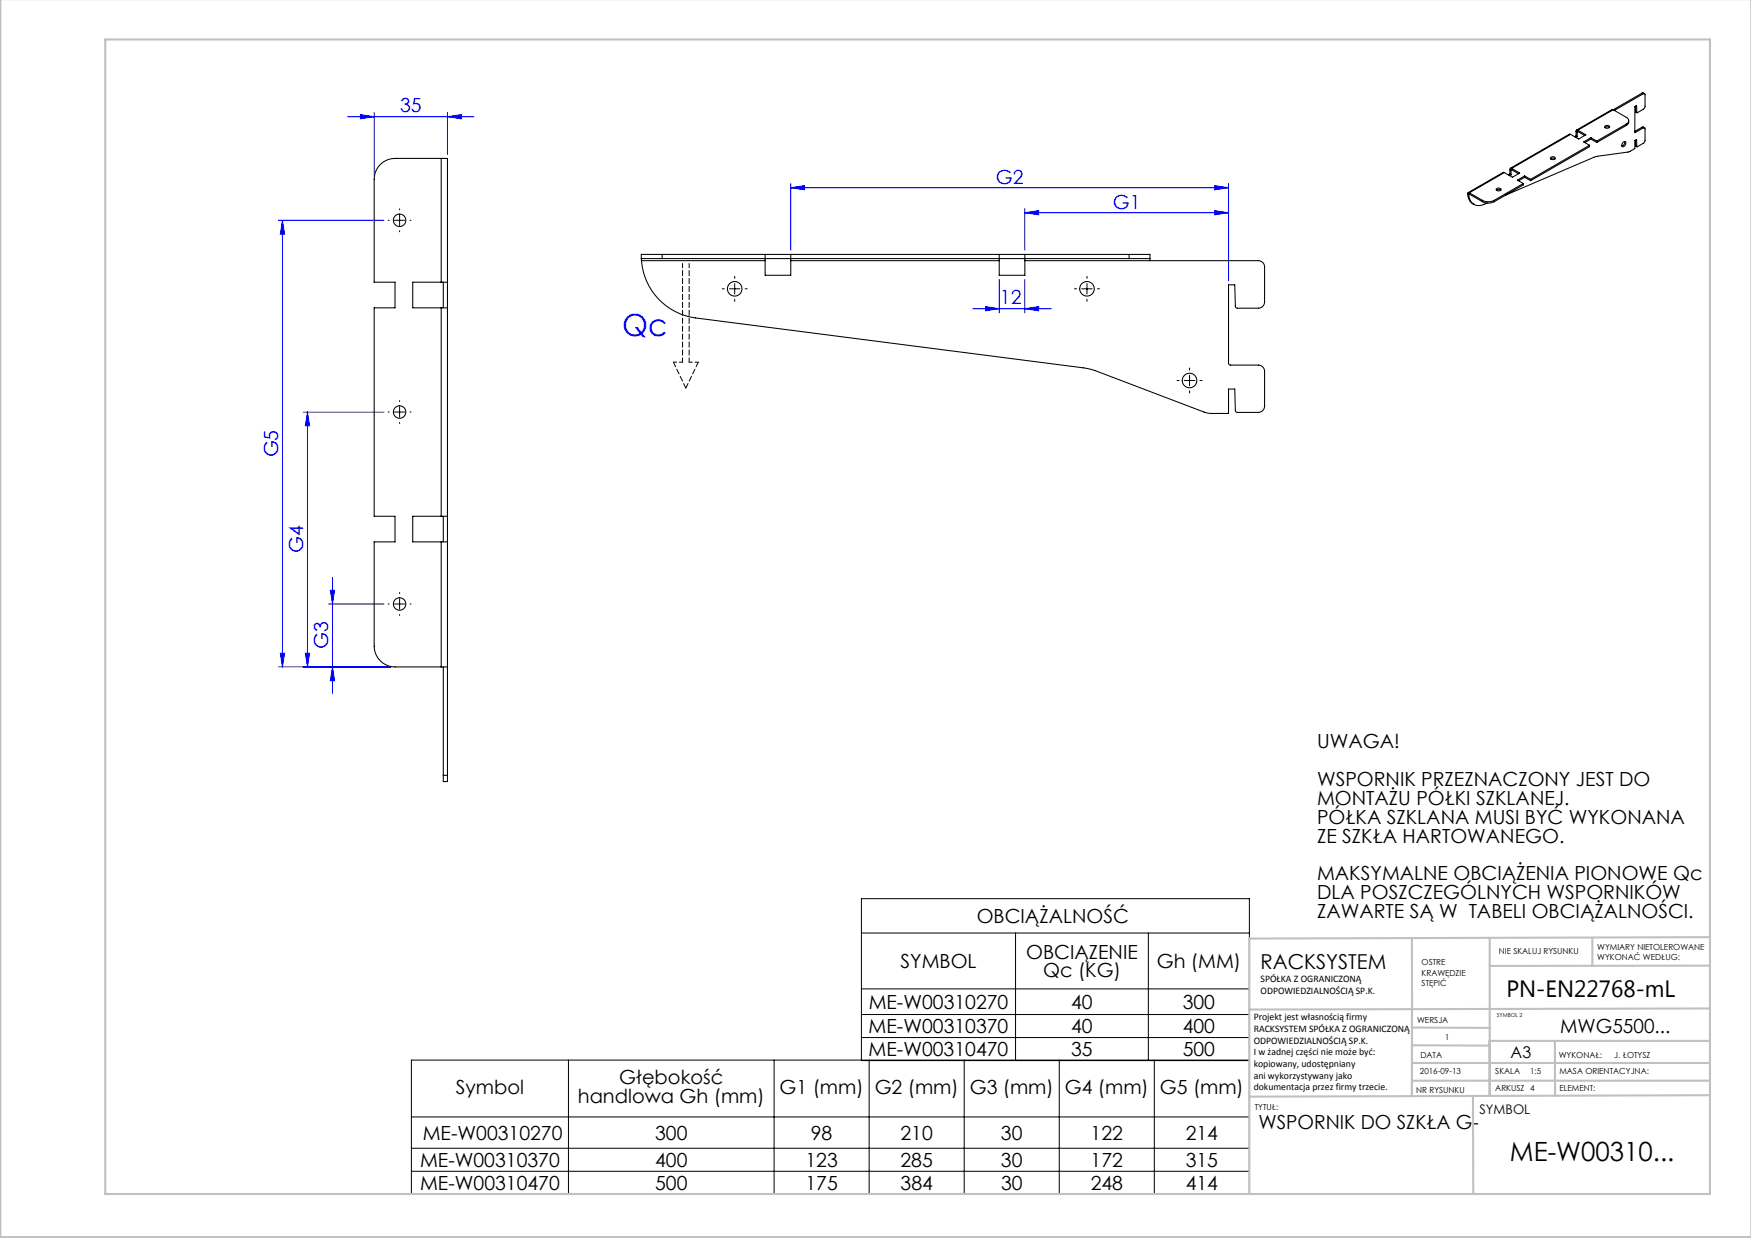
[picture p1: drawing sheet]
<svg xmlns="http://www.w3.org/2000/svg" width="420mm" height="297mm" viewBox="0 0 420 297" stroke-linecap="round" stroke-linejoin="round" font-family="sans-serif">
<g fill="none" stroke="#00f" stroke-width=".24">
<path d="M83.4 28h30.3M86.4 27.5l3.3 .5-3.3 .5zM89.7 27v15M107.3 28l3.3-.5v1zM107.3 27v10M66.7 52.9h25.4M67.7 52.9v107.1M67.7 52.9l.6 3.3h-1.1zM189.7 45l3.3-.5v1zM189.7 44v16M189.7 45h105M245.8 51l3.3-.5v1z"/>
<path d="M245.8 50v10M245.8 51h48.9M291.4 50.5l3.3 .5-3.3 .5zM291.4 44.5l3.3 .5-3.3 .5zM294.7 44v23.3M233.3 74.1h18.9M236.4 73.6l3.3 .5-3.3 .5zM239.7 67v8.1M245.8 74.1l3.3-.5v1zM245.8 67v8.1M72.7 98.9h19.4M73.7 98.9v61.1"/>
<path d="M73.7 98.9l.6 3.3h-1.1zM79.7 138.6v27.8M67.2 156.7h1.1l-.6 3.3zM73.2 156.7h1.1l-.6 3.3zM78.7 144.9h13.4M79.2 141.6h1.1l-.6 3.3zM66.7 160h27M79.7 160l.6 3.3h-1.1z"/>
</g>
<g fill="none" stroke="#000" stroke-width=".24">
<path d="M94.6 52.9h2.5M95.8 51.6v2.5M175 69.3h2.5M176.2 68v2.5M259.5 69.3h2.5M260.7 68v2.5M94.6 98.9h2.5M95.8 97.6v2.5M284.1 91.3h2.5M285.3 90v2.5M94.6 144.9h2.5M95.8 143.7v2.5"/>
<path d="M206.6 223.8h93.1M206.6 237.2h93.1M243.6 223.8v30.6M275.4 223.8v30.6M136.4 254.3v32.2M185.7 254.3v32.2M206.6 243.4h93.1M206.6 248.9h93.1M208.5 254.3v32.2M231.3 254.3v32.2M254.1 254.3v32.2M276.9 254.3v32.2"/>
<path d="M299.7 254.3h-201v32.2h201v-70.9h-93.1v38.8h93.1M98.7 268h201M98.7 275.5h201M98.7 281h201"/>
</g>
<g fill="none" stroke="#000" stroke-width=".24" stroke-dasharray="15.2 1.3 1.3 1.3">
<path d="M93.3 52.9h-.2M95.8 50.4v-.3M95.8 55.4v.2M98.3 52.9h.3M173.7 69.3h-.5M176.2 66.8v-.5M176.2 71.8v.5M178.7 69.3h.5M258.2 69.3h-.5M260.7 66.8v-.5M260.7 71.8v.5M263.2 69.3h.5"/>
<path d="M93.3 98.9h-.2M95.8 96.4v-.3M98.3 98.9h.3M282.8 91.3h-.5M285.3 88.8v-.5M285.3 93.8v.5M287.8 91.3h.5M95.8 101.4v.2M93.3 144.9h-.2M95.8 142.4v-.2M95.8 147.4v.3M98.3 144.9h.3"/>
</g>
<path d="M163.7 86.9v-23.7M165.3 86.9v-23.7" fill="none" stroke="#000" stroke-width=".24" stroke-dasharray="1.3 .6" stroke-dashoffset=".2"/>
<path d="M163.7 86.9h-2.2M167.5 86.9h-2.2" fill="none" stroke="#000" stroke-width=".24" stroke-dasharray="1.3 .6" stroke-dashoffset=".5"/>
<path d="M161.5 86.9l3 6.2M164.5 93.1l3-6.2" fill="none" stroke="#000" stroke-width=".24" stroke-dasharray="1.3 .6"/>
<g fill="none" stroke="#c0c0c0" stroke-width=".5">
<path d="M.1 -.1v296.9h419.9M25.2 9.5h385v276.9h-385zM338.7 225.2v37.8M357.3 225v37.9v-13.2M382 225.4v6.3M410.1 224.8l-110.4 .4v61.2M410.1 231.7h-52.8M338.7 259.3h71.5M338.7 255h71.5M338.7 250.8l18.6 .1M338.7 246.5l18.6 .1M357.3 249.7h52.9"/>
<path d="M373 249.7v13.2M410.1 241.9l-110.4 .3M353.3 262.9l.1 23.5M410.2 262.7l-110.5 .4"/>
</g>
<g fill="#00f">
<path d="M291.4 50.5l3.3 .5-3.3 .5zM245.8 51l3.3-.5v1zM291.4 44.5l3.3 .5-3.3 .5zM189.7 45l3.3-.5v1z"/>
<path d="M236.4 73.6l3.3 .5-3.3 .5zM245.8 74.1l3.3-.5v1z"/>
<path d="M79.7 160l.6 3.3h-1.1zM79.2 141.6h1.1l-.6 3.3zM73.2 156.7h1.1l-.6 3.3zM73.7 98.9l.6 3.3h-1.1zM67.2 156.7h1.1l-.6 3.3zM67.7 52.9l.6 3.3h-1.1z"/>
<path d="M86.4 27.5l3.3 .5-3.3 .5zM107.3 28l3.3-.5v1z"/>
</g>
<g fill="none" stroke="#000" stroke-width=".25">
<path d="M105.8 38h1.5v148M105.8 38h-11.1a5 5 0 0 0-5 5v24.7h5v6.2h-5v50h5v6.1h-5v25a5 5 0 0 0 5 5h11.1M105.8 38v29.7M371.9 38.1l.6-.2 .5 .2M372 37.8a.6 .6 0 0 1 .6-.2 .6 .6 0 0 1 .4 .5 .56 .56 0 0 1-.6 .2 .56 .56 0 0 1-.4-.5zM376.7 32.2h-.3l-14.1 8.2M376.7 32.2l-14.1 8.2M378 32.6l.3 .2M378 32.6l-.3 .2M378 31.5l.3 .1M378 31.5v1.1M378.3 32.8l-.3 .2"/>
<path d="M378.3 31.6v1.2M378.5 31.2h-.3l-.2 .3M378.5 31.6h-.2M378.5 31.2l1.9 1.1-1.7 1-2-1.1M378.5 31.6l1.6 .9M378.5 31.2v.4M381.3 34.9l-14.2 8.1M381.3 34.9v.3l-14.2 8.2M381.6 33l-1.7 1 1.4 .9M381.6 33l1.4 .9M381.6 33v.4M381.6 33.4l-1.5 .8"/>
<path d="M381.6 33.4l1.4 .8M383 33.9v.3M385 30.6l.6-.2 .4 .2M385 30.2a.6 .6 0 0 1 .6-.1 .6 .6 0 0 1 .4 .5 .56 .56 0 0 1-.6 .2 .56 .56 0 0 1-.4-.6zM389.3 34.1a.4 .4 0 0 1 .7 0 .4 .4 0 0 1-.1 .6 .5 .5 0 0 1-.3 .4 .5 .5 0 0 1-.6-.1zM389.7 33.9a.97 .97 0 0 1-.7 1.2M390.1 29.8a.86 .86 0 0 0 .6-.8 .86 .86 0 0 0-.6-.9l-3.4-1.8-8.5 4.9M390.1 29.8l-7.1 4.1M390.1 30.1l-7.1 4.1M390.1 29.8v.3M390.7 29l-.1 .6-.5 .5M392.1 31.7l.2 .1"/>
<path d="M392.3 25.5v1.3M392.3 33.6v1.4M392.3 26.8l.3 .2M392.3 35l.3 .2M392.3 35l.3 .1M392.6 35.1v-1.6l-.5 .2v1.9l-1.3 .8-8.3 1.3-21.4 9.1M392.6 27v-1.7l-.5 .3v6.1M393.9 22.3l.6 .2M393.9 30.5l.6 .1M393.9 22.3l-15.4 8.9M393.9 22.3l.3 .2M393.9 30.5l.3 .2"/>
<path d="M393.9 30.5l-1.8 1M394.2 22.5l.2-.1 .2 .2v3.1l-.4 .5-1.5 .8h-.1M394.2 30.7l.3-.1 .1 .2v3.1l-.4 .5-1.5 .8-.1-.1M394.2 22.5l-7 4M394.2 30.7l-1.9 1.1M352 46.5a2.74 2.74 0 0 0 1.5 2.5M352 46.5l.3 .2M352.3 46.2l.1 .1M352.3 46.2l-.3 .3M352.3 46.2l.1 .4M352.3 46.7a2.45 2.45 0 0 0 3.7 2.3l.7-.3M352.4 46.6h.1"/>
<path d="M352.4 46.6l-.1 .1M352.4 46.3l3.2 1.8M352.4 46.3v.3M352.4 46.6l3.2 1.8M355.6 48.1a3.1 3.1 0 0 0 2.8 0M355.6 48.4a3.1 3.1 0 0 0 2.8 0M355.6 48.1v.3M358.4 48.1v.3M358.9 45.6l.6-.2 .5 .2M359 45.3a.6 .6 0 0 1 .6-.2 .6 .6 0 0 1 .4 .5 .56 .56 0 0 1-.7 .3 .56 .56 0 0 1-.3-.6zM360.8 41.4h-.3l-8.4 4.8M360.8 41.4l-8.4 4.9"/>
<path d="M362.2 41.8l.2 .1M362.2 41.8l-.4 .2M362.2 40.6l.2 .2M362.2 40.6v1.2M362.4 41.9l-.3 .2M362.4 40.8v1.1M362.6 40.4h-.3l-.1 .2M362.6 40.7l-.2 .1M362.6 40.4l1.9 1.1-1.7 1-2-1.1M362.6 40.7l1.6 1M362.6 40.4v.3M365.4 44l-7 4.1"/>
<path d="M365.4 44v.4l-7 4M365.7 42.2l-1.7 1 1.4 .8M365.7 42.2l1.4 .8M365.7 42.2v.3M365.7 42.5l-1.4 .9M365.7 42.5l1.4 .9M367.1 43v.4M105.8 67.7h1.5M105.8 73.9h1.5M105.8 73.9v50M105.8 67.7h-6.8v6.2h6.8M106.3 67.7v6.2"/>
<path d="M153.8 62h5M153.8 62.1l.1 .4M153.8 62.1h.1M153.9 62.5a15 15 0 0 0 12.9 13.8l93.8 12.1 2.1 .5 26.1 10 1.1 .2 4.8 .1v-5.9h1.5l.1 5.2 .2 .3 .3 .1h5a1.5 1.5 0 0 0 1.5-1.5v-8.3a1.5 1.5 0 0 0-1.5-1.5h-6.6l-.5-.3v-19h1.5l.1 5.2 .2 .4h5.3a1.5 1.5 0 0 0 1.5-1.5v-8.4a1.5 1.5 0 0 0-1.5-1.5h-56M153.9 62.5h29.6M158.8 61h-5v1M158.8 62h112M158.8 61h112M158.8 61v1M183.5 61v1.5M183.5 62.5v3.5h6.2v-3.5M189.7 61v1.5"/>
<path d="M189.7 62.5h50M239.7 61v1.5M239.7 62.5v3.5h6.1v-3.5M245.8 61v1.5M270.8 62h5M270.8 61h5v1M270.8 61v1M275.8 62v.5M105.8 123.9h1.5M105.8 130h1.5M105.8 130v30M105.8 123.9h-6.8v6.1h6.8"/>
<path d="M106.3 123.9v6.1M105.8 160h1.5M106.3 160v26M106.3 186v1.5h1v-1.5M106.3 186h1"/>
<circle cx="95.8" cy="52.9" r="1.5"/>
<circle cx="176.2" cy="69.3" r="1.75"/>
<circle cx="260.7" cy="69.3" r="1.75"/>
<circle cx="95.8" cy="98.9" r="1.5"/>
<circle cx="285.3" cy="91.3" r="1.75"/>
<circle cx="95.8" cy="144.9" r="1.5"/>
</g>
<text font-size="7.3" fill="#00f" x="149.3" y="80.5">Qc</text>
<text font-size="6.3" x="362.2" y="278.5">ME-W00310...</text>
<text font-size="5.6" x="361.3" y="239.1">PN-EN22768-mL</text>
<text font-size="4.9" x="302.4" y="232.4">RACKSYSTEM</text>
<g font-size="4.7" fill="#00f">
<text x="96" y="27">35</text>
<text x="238.8" y="44">G2</text>
<text x="266.9" y="50">G1</text>
<text x="239.8" y="73">12</text>
<text x="66.7" y="109.8" transform="rotate(-90 66.7 109.8)">G5</text>
<text x="72.7" y="132.8" transform="rotate(-90 72.7 132.8)">G4</text>
<text x="78.7" y="155.8" transform="rotate(-90 78.7 155.8)">G3</text>
</g>
<g font-size="4.7">
<text x="315.9" y="179.5">UWAGA!</text>
<text x="315.9" y="188.6">WSPORNIK PRZEZNACZONY JEST DO</text>
<text x="315.9" y="193.1">MONTAŻU PÓŁKI SZKLANEJ.</text>
<text x="315.9" y="197.6">PÓŁKA SZKLANA MUSI BYĆ WYKONANA</text>
<text x="315.9" y="202.2">ZE SZKŁA HARTOWANEGO.</text>
<text x="315.9" y="211.2">MAKSYMALNE OBCIĄŻENIA PIONOWE Qc</text>
<text x="315.9" y="215.8">DLA POSZCZEGÓLNYCH WSPORNIKÓW</text>
<text x="234.3" y="221.4">OBCIĄŻALNOŚĆ</text>
<text x="315.9" y="220.3">ZAWARTE SĄ W TABELI OBCIĄŻALNOŚCI.</text>
<text x="216" y="232.2">SYMBOL</text>
<text x="246.1" y="230">OBCIĄZENIE</text>
<text x="277.5" y="232.2">Gh (MM)</text>
<text x="250.2" y="234.5">Qc (KG)</text>
<text x="208.4" y="242">ME-W00310270</text>
<text x="256.9" y="242">40</text>
<text x="283.7" y="242">300</text>
<text x="208.4" y="247.8">ME-W00310370</text>
<text x="256.9" y="247.8">40</text>
<text x="283.7" y="247.8">400</text>
<text x="374.2" y="247.8">MWG5500...</text>
<text x="208.4" y="253.4">ME-W00310470</text>
<text x="256.9" y="253.4">35</text>
<text x="283.7" y="253.4">500</text>
<text x="109.3" y="262.4">Symbol</text>
<text x="148.5" y="260.1">Głębokość</text>
<text x="187" y="262.4">G1 (mm)</text>
<text x="209.8" y="262.4">G2 (mm)</text>
<text x="232.6" y="262.4">G3 (mm)</text>
<text x="255.4" y="262.4">G4 (mm)</text>
<text x="278.2" y="262.4">G5 (mm)</text>
<text x="138.6" y="264.7">handlowa Gh (mm)</text>
<text x="101.4" y="273.4">ME-W00310270</text>
<text x="157.1" y="273.4">300</text>
<text x="194.5" y="273.4">98</text>
<text x="216" y="273.4">210</text>
<text x="240.1" y="273.4">30</text>
<text x="261.6" y="273.4">122</text>
<text x="284.4" y="273.4">214</text>
<text x="301.9" y="270.9">WSPORNIK DO SZKŁA G-</text>
<text x="100.8" y="279.9">ME-W00310370</text>
<text x="157.1" y="279.9">400</text>
<text x="193.2" y="279.9">123</text>
<text x="216" y="279.9">285</text>
<text x="240.1" y="279.9">30</text>
<text x="261.6" y="279.9">172</text>
<text x="284.4" y="279.9">315</text>
<text x="100.8" y="285.4">ME-W00310470</text>
<text x="157.1" y="285.4">500</text>
<text x="193.2" y="285.4">175</text>
<text x="216" y="285.4">384</text>
<text x="240.1" y="285.4">30</text>
<text x="261.6" y="285.4">248</text>
<text x="284.4" y="285.4">414</text>
</g>
<text font-size="3.9" x="362.3" y="253.8">A3</text>
<text font-size="3.2" x="354.9" y="267.2">SYMBOL</text>
<g font-size="2.4">
<text x="302.4" y="235.6">SPÓŁKA Z OGRANICZONĄ</text>
<text x="302.4" y="238.4">ODPOWIEDZIALNOŚCIĄ SP.K.</text>
<text x="300.7" y="244.7">Projekt jest własnością firmy</text>
<text x="300.7" y="247.5">RACKSYSTEM SPÓŁKA Z OGRANICZONĄ</text>
<text x="300.7" y="250.3">ODPOWIEDZIALNOŚCIĄ SP.K.</text>
<text x="300.7" y="253.1">I w żadnej części nie może być:</text>
<text x="300.7" y="256">kopiowany, udostępniany</text>
<text x="300.7" y="258.8">ani wykorzystywany jako</text>
<text x="300.7" y="261.6">dokumentacja przez firmy trzecie.</text>
</g>
<g font-size="2">
<text x="383.1" y="227.9">WYMIARY NIETOLEROWANE</text>
<text x="341" y="231.6">OSTRE</text>
<text x="359.5" y="228.9">NIE SKALUJ RYSUNKU</text>
<text x="383.1" y="230.4">WYKONAĆ WEDŁUG:</text>
<text x="341" y="234.1">KRAWĘDZIE</text>
<text x="341" y="236.6">STĘPIĆ</text>
<text x="339.9" y="245.4">WERSJA</text>
<text x="346.6" y="249.5">1</text>
<text x="340.6" y="257.7">2016-09-13</text>
<text x="340.7" y="253.8">DATA</text>
<text x="358.7" y="257.7">SKALA</text>
<text x="367" y="257.7">1:5</text>
<text x="373.9" y="253.8">WYKONAŁ:</text>
<text x="374.1" y="257.7">MASA ORIENTACYJNA:</text>
<text x="387.2" y="253.8">J. ŁOTYSZ</text>
<text x="339.7" y="262.3">NR RYSUNKU</text>
<text x="358.7" y="261.7">ARKUSZ 4</text>
<text x="374.1" y="261.7">ELEMENT:</text>
<text x="301" y="266.4">TYTUŁ:</text>
</g>
<text font-size="1.3" x="359" y="244">SYMBOL 2</text>
</svg>
